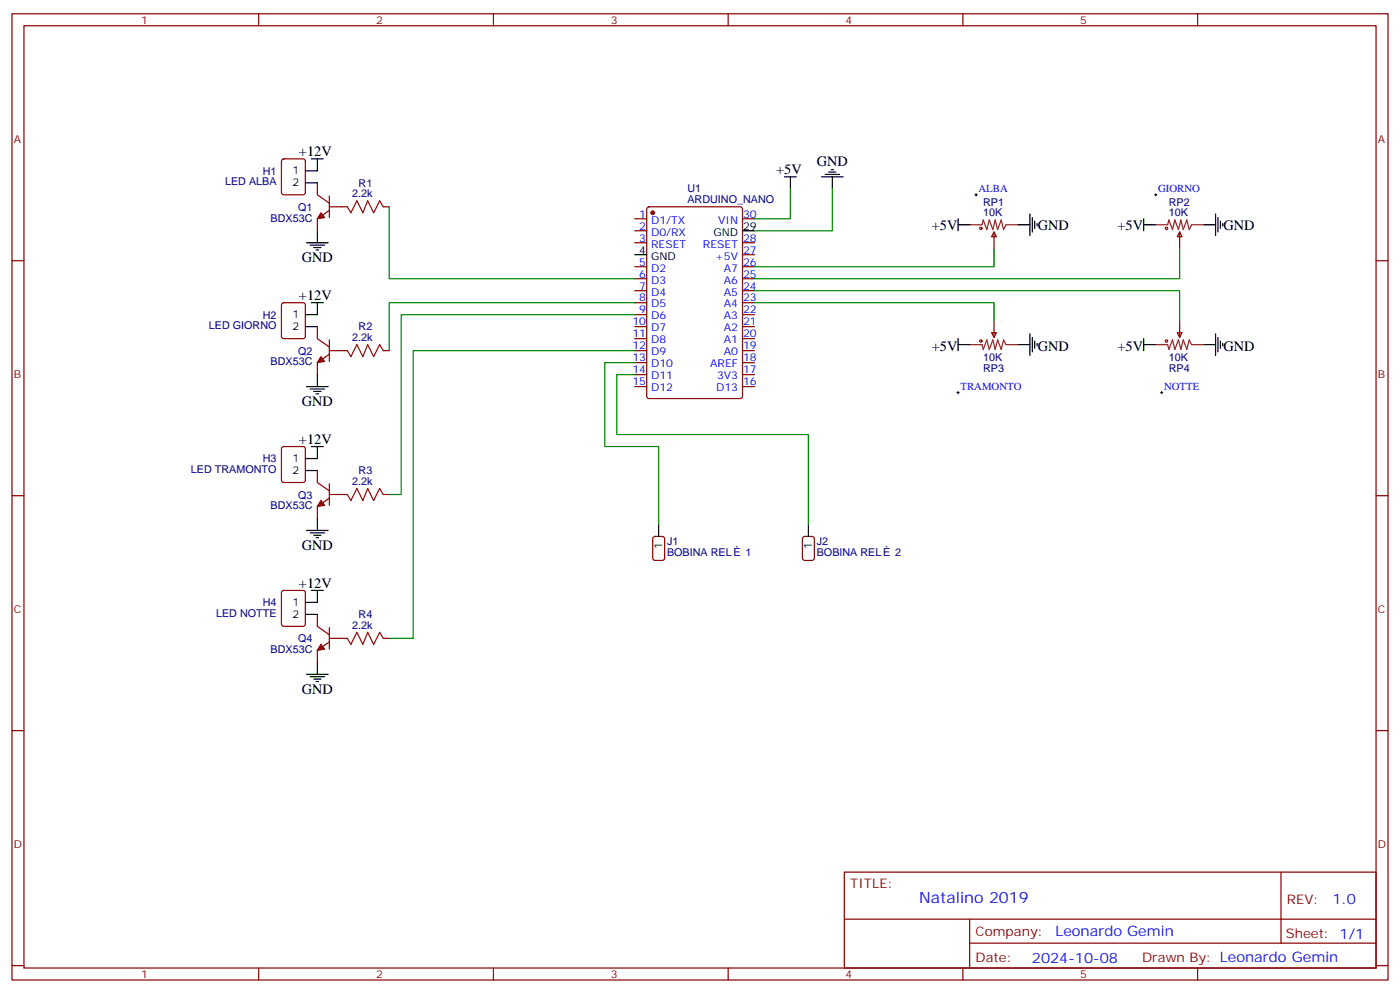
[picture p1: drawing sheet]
<svg xmlns="http://www.w3.org/2000/svg" width="412mm" height="292mm" viewBox="0 0 412 292" stroke-linecap="round" stroke-linejoin="round" font-family="sans-serif">
<g fill="none" stroke="#870000" stroke-width=".35">
<path d="M3.5 4.1h405.4v284.3h-405.4zM7.1 7.6h398.2v277.3h-398.2zM76.2 4.1v3.5M145.3 4.1v3.5M214.5 4.1v3.5M283.6 4.1v3.5M352.8 4.1v3.5M83.1 46.9l.5-.2h5.7l.6 .5 .1 9.4-.5 .7h-5.9l-.6-.4-.1-9.5zM93.5 53.8v3.5l3.5 2.5M97 57.7v6.3M3.5 76.7h3.6M97 60.9h5.3"/>
<path d="M97 61.9l-3.5 2.5v3.5M112.9 60.9h1.8M187 64.4h3.5M187 67.9h3.5M187 71.4h3.5M187 78.5h3.5M190.7 61.1l.5-.2h26.8l.7 .4v55.3l-.4 .6-27.1 .1-.6-.5-.1-55.2zM218.7 64.4h3.5M218.7 71.4h3.5M218.7 78.5h3.5M218.7 75h3.5M292.8 68.3l.7 1.4h-1.4z"/>
<path d="M292.8 68.3v4.9M347.5 68.3l.7 1.4h-1.4zM347.5 68.3v4.9M405.3 76.7h3.6M83.1 89.3l.5-.2h5.7l.6 .4 .1 9.5-.5 .6-5.9 .1-.6-.5-.1-9.4zM93.5 96.1v3.6l3.5 2.4M187 82h3.5M187 85.5h3.5M187 89.1h3.5M187 92.6h3.5M187 96.1h3.5M187 99.7h3.5"/>
<path d="M218.7 82h3.5M218.7 85.5h3.5M218.7 89.1h3.5M218.7 92.6h3.5M218.7 96.1h3.5M218.7 99.7h3.5M292.1 97.9h1.4l-.7 1.4zM292.8 94.4v4.9M346.8 97.9h1.4l-.7 1.4zM347.5 94.4v4.9M97 103.2h5.3M97 104.2l-3.5 2.5v3.5"/>
<path d="M97 100v6.4M112.9 103.2h1.8M187 103.2h3.5M187 106.7h3.5M187 110.2h3.5M187 113.8h3.5M218.7 103.2h3.5M218.7 106.7h3.5M218.7 110.2h3.5M218.7 113.8h3.5M83.1 131.6l.5-.2h5.7l.6 .4 .1 9.5-.5 .6-5.9 .1-.6-.5-.1-9.4zM93.5 138.5v3.5l3.5 2.5"/>
<path d="M3.5 145.9h3.6M97 146.6l-3.5 2.4v3.6M97 142.3v6.4M97 145.5h5.3M112.9 145.5h1.8M192.5 158.1l.5-.2h2.1l.6 .4 .1 5.9-.5 .7h-2.3l-.7-.4v-5.9zM236.6 158.1l.5-.2h2.1l.6 .4 .1 5.9-.5 .7h-2.3l-.7-.4v-5.9zM405.3 145.9h3.6M83.1 173.9l.5-.2h5.7l.6 .5 .1 9.4-.5 .7h-5.9l-.6-.4-.1-9.5zM93.5 180.8v3.5l3.5 2.5M97 188.9l-3.5 2.5v3.5M97 184.7v6.3"/>
<path d="M97 187.9h5.3M112.9 187.9h1.8M3.5 215h3.6M405.3 215h3.6M248.7 256.6h156.6v28.3h-156.6zM377.3 256.7v20.8M248.7 270.5h156.5M285.6 277.5h119.6M285.6 270.5v14.1M3.5 284.2h3.6M76.2 284.9v3.5M145.3 284.9v3.5"/>
<path d="M214.5 284.9v3.5M283.6 284.9v3.5M352.8 284.9v3.5M405.3 284.2h3.6"/>
</g>
<g fill="#870000" stroke="#870000" stroke-width=".35">
<path d="M94.5 62.6l1.1 1.4-2.1 .4z"/>
<path d="M94.5 105l1.1 1.4-2.1 .3z"/>
<path d="M94.5 147.3l1.1 1.4-2.1 .3z"/>
<path d="M94.5 189.6l1.1 1.4-2.1 .4z"/>
<circle cx="192.3" cy="62.6" r=".53"/>
</g>
<g fill="none" stroke="#000" stroke-width=".35">
<path d="M90 53.8h3.5M91.7 46.7h3.5M93.5 46.7v3.6h-3.5M231.1 52h3.5M232.8 52v3.6M242 52h6.4M243.1 51.3h4.2M244.1 50.6h2.1M244.8 49.9h.7M245.2 52v3.6M90.3 71.4h6.4M91.4 72.1h4.2"/>
<path d="M92.4 72.8h2.1M93.1 73.6h.7M93.5 67.9v3.5M187 75h3.5M218.7 67.9h3.5M282.2 66.1h3.6M282.2 64.4v3.5M299.9 66.1h3.5M303.4 63v6.3M304.1 64v4.3M304.8 65.1v2.1M305.5 65.8v.7"/>
<path d="M336.9 66.1h3.5M336.9 64.4v3.5M354.5 66.1h3.6M358.1 63v6.3M358.8 64v4.3M359.5 65.1v2.1M360.2 65.8v.7M90 96.1h3.5M91.7 89.1h3.5M93.5 89.1v3.5h-3.5M282.2 99.7v3.5M303.4 98.2v6.4"/>
<path d="M304.1 99.3v4.2M336.9 99.7v3.5M358.1 98.2v6.4M358.8 99.3v4.2M90.3 113.8h6.4M91.4 114.5h4.2M92.4 115.2h2.1M93.1 115.9h.7M93.5 110.2v3.6M282.2 101.4h3.6M299.9 101.4h3.5M304.8 100.4v2.1"/>
<path d="M305.5 101.1v.7M336.9 101.4h3.5M354.5 101.4h3.6M359.5 100.4v2.1M360.2 101.1v.7M90 138.5h3.5M91.7 131.4h3.5M93.5 131.4v3.5h-3.5M90.3 156.1h6.4M91.4 156.8h4.2M92.4 157.5h2.1M93.1 158.2h.7"/>
<path d="M93.5 152.6v3.5M194 154.3v3.6M238.1 154.3v3.6M91.7 173.7h3.5M93.5 173.7v3.6h-3.5M90 180.8h3.5M90.3 198.4h6.4M91.4 199.1h4.2M92.4 199.8h2.1M93.5 194.9v3.5M93.1 200.6h.7"/>
</g>
<g fill="none" stroke="#a10000" stroke-width=".35">
<path d="M102.3 60.9l1.1 1.7 1.7-3.5 1.8 3.5 1.4-3.5 1.8 3.5 1.7-3.5 1.1 1.8M102.3 103.2l1.1 1.8 1.7-3.6 1.8 3.6 1.4-3.6 1.8 3.6 1.7-3.6 1.1 1.8M102.3 145.5l1.1 1.8 1.7-3.5 1.8 3.5 1.4-3.5 1.8 3.5 1.7-3.5 1.1 1.7M102.3 187.9l1.1 1.7 1.7-3.5 1.8 3.5 1.4-3.5 1.8 3.5 1.7-3.5 1.1 1.8"/>
<circle cx="288.9" cy="67.2" r=".35"/>
<circle cx="343.6" cy="67.2" r=".35"/>
<circle cx="288.9" cy="100.4" r=".35"/>
<circle cx="343.6" cy="100.4" r=".35"/>
</g>
<path d="M285.8 66.1h3.5l.3-1.4 1.1 2.9 .7-2.9 1.1 2.9 .7-2.9 .7 2.9 1-2.9 .7 2.9 .7-1.5h3.6M340.4 66.1h3.6l.3-1.4 1.1 2.9 .7-2.9 1 2.9 .7-2.9 .7 2.9 1.1-2.9 .7 2.9 .7-1.5h3.5M285.8 101.4h3.5l.3 1.4 1.1-2.8 .7 2.8 1.1-2.8 .7 2.8 .7-2.8 1 2.8 .7-2.8 .7 1.4h3.6M340.4 101.4h3.6l.3 1.4 1.1-2.8 .7 2.8 1-2.8 .7 2.8 .7-2.8 1.1 2.8 .7-2.8 .7 1.4h3.5" fill="none" stroke="#8c2424" stroke-width=".35"/>
<path d="M232.8 55.6v8.8h-10.6M245.2 55.6v12.3h-23M114.7 60.9v21.1h72.3M292.8 73.2v5.3h-70.6M347.5 73.2v8.8h-125.3M187 89.1h-72.3v14.1M187 92.6h-68.8v52.9h-3.5M222.2 85.5h125.3v8.9M222.2 89.1h70.6v5.3M187 103.2h-65.3v84.7h-7M187 110.2h-5.3v17.7h56.4v26.4M187 106.7h-8.8v24.7h15.8v22.9" fill="none" stroke="#008700" stroke-width=".35"/>
<path d="M287.2 57.3h.7M287.5 57v.7M340.1 57.3h.7M340.4 57v.7M281.9 115.5h.7M282.2 115.2v.7M341.8 115.5h.7M342.2 115.2v.7" fill="none" stroke="#000" stroke-width=".29"/>
<text font-size="4.6" fill="#00f" x="270.8" y="265.7">Natalino 2019</text>
<g font-size="4.2">
<text x="88.1" y="46">+12V</text>
<text x="228.6" y="51.3">+5V</text>
<text x="240.6" y="48.9">GND</text>
<text x="274.5" y="67.5">+5V</text>
<text x="305.7" y="67.5">GND</text>
<text x="329.2" y="67.5">+5V</text>
<text x="360.4" y="67.5">GND</text>
<text x="88.9" y="77.1">GND</text>
<text x="88.1" y="88.4">+12V</text>
<text x="274.5" y="103.2">+5V</text>
<text x="305.7" y="103.2">GND</text>
<text x="329.2" y="103.2">+5V</text>
<text x="360.4" y="103.2">GND</text>
<text x="88.9" y="119.4">GND</text>
<text x="88.1" y="130.7">+12V</text>
<text x="88.9" y="161.7">GND</text>
<text x="88.1" y="173">+12V</text>
<text x="88.9" y="204.1">GND</text>
</g>
<g font-size="4.2" fill="#00f">
<text x="392.5" y="265.9">1.0</text>
<text x="310.9" y="275.5">Leonardo Gemin</text>
<text x="304" y="283.3">2024-10-08</text>
</g>
<g font-size="3.9" fill="#800">
<text x="250.5" y="261.2">TITLE:</text>
<text x="379.1" y="265.9">REV:</text>
<text x="287.4" y="275.4">Company:</text>
<text x="378.7" y="276">Sheet: 1/1</text>
<text x="287.4" y="283.1">Date:</text>
<text x="336.4" y="283.2">Drawn By: Leonardo Gemin</text>
</g>
<g font-size="3.2" fill="#800">
<text x="41.6" y="7.1">1</text>
<text x="110.8" y="7.1">2</text>
<text x="179.9" y="7.1">3</text>
<text x="249.1" y="7.1">4</text>
<text x="318.2" y="7.1">5</text>
<text x="4.1" y="42.2">A</text>
<text x="405.9" y="42.2">A</text>
<text x="4.1" y="111.3">B</text>
<text x="405.9" y="111.3">B</text>
<text x="4.1" y="180.4">C</text>
<text x="405.9" y="180.4">C</text>
<text x="4.1" y="249.6">D</text>
<text x="405.9" y="249.6">D</text>
<text x="41.6" y="287.9">1</text>
<text x="110.8" y="287.9">2</text>
<text x="179.9" y="287.9">3</text>
<text x="249.1" y="287.9">4</text>
<text x="318.2" y="287.9">5</text>
</g>
<g font-size="3.2" fill="#000080">
<text x="77.4" y="51.4">H1</text>
<text x="66.3" y="54.6">LED ALBA</text>
<text x="103.7" y="58">2.2k</text>
<text x="105.6" y="54.9">R1</text>
<text x="202.5" y="59.7">ARDUINO_NANO</text>
<text x="202.5" y="56.5">U1</text>
<text x="79.7" y="65.2">BDX53C</text>
<text x="87.8" y="62.1">Q1</text>
<text x="289.6" y="63.7">10K</text>
<text x="289.6" y="60.5">RP1</text>
<text x="344.3" y="63.7">10K</text>
<text x="344.3" y="60.5">RP2</text>
<text x="77.4" y="93.7">H2</text>
<text x="61.5" y="96.9">LED GIORNO</text>
<text x="103.7" y="100.4">2.2k</text>
<text x="105.6" y="97.2">R2</text>
<text x="79.7" y="107.5">BDX53C</text>
<text x="87.8" y="104.4">Q2</text>
<text x="289.6" y="106.4">10K</text>
<text x="344.3" y="106.4">10K</text>
<text x="289.6" y="109.5">RP3</text>
<text x="344.3" y="109.5">RP4</text>
<text x="77.4" y="136.1">H3</text>
<text x="56.3" y="139.2">LED TRAMONTO</text>
<text x="103.7" y="142.7">2.2k</text>
<text x="105.6" y="139.6">R3</text>
<text x="79.7" y="149.9">BDX53C</text>
<text x="87.8" y="146.7">Q3</text>
<text x="196.5" y="160.4">J1</text>
<text x="240.6" y="160.4">J2</text>
<text x="196.5" y="163.6">BOBINA REL</text>
<text x="219.6" y="163.6">1</text>
<text x="240.6" y="163.6">BOBINA REL</text>
<text x="263.7" y="163.6">2</text>
<text x="77.4" y="178.4">H4</text>
<text x="63.7" y="181.6">LED NOTTE</text>
<text x="103.7" y="185">2.2k</text>
<text x="105.6" y="181.9">R4</text>
<text x="87.8" y="189.1">Q4</text>
<text x="79.7" y="192.2">BDX53C</text>
</g>
<g font-size="3.2">
<text x="86.2" y="51.3">1</text>
<text x="86.2" y="54.9">2</text>
<text x="210.1" y="69.3">GND</text>
<text x="218.9" y="67.6">29</text>
<text x="188.3" y="74.6">4</text>
<text x="191.8" y="76.4">GND</text>
<text x="86.2" y="93.7">1</text>
<text x="86.2" y="97.2">2</text>
<text x="86.2" y="136">1</text>
<text x="86.2" y="139.5">2</text>
<text x="195.1" y="161.6" transform="rotate(-90 195.1 161.6)">1</text>
<text x="239.2" y="161.6" transform="rotate(-90 239.2 161.6)">1</text>
<text x="86.2" y="178.3">1</text>
<text x="86.2" y="181.9">2</text>
</g>
<g font-size="3.2" fill="#00f">
<text x="288.2" y="56.4">ALBA</text>
<text x="341.1" y="56.4">GIORNO</text>
<text x="188.3" y="64">1</text>
<text x="191.8" y="65.8">D1/TX</text>
<text x="211.5" y="65.8">VIN</text>
<text x="218.9" y="64">30</text>
<text x="188.3" y="67.6">2</text>
<text x="188.3" y="71.1">3</text>
<text x="191.8" y="69.3">D0/RX</text>
<text x="218.9" y="71.1">28</text>
<text x="191.8" y="72.8">RESET</text>
<text x="207.1" y="72.8">RESET</text>
<text x="210.6" y="76.4">+5V</text>
<text x="218.9" y="74.6">27</text>
<text x="188.3" y="78.1">5</text>
<text x="188.3" y="81.7">6</text>
<text x="191.8" y="79.9">D2</text>
<text x="191.8" y="83.4">D3</text>
<text x="213.2" y="83.4">A6</text>
<text x="213.2" y="79.9">A7</text>
<text x="218.9" y="81.7">25</text>
<text x="218.9" y="78.1">26</text>
<text x="188.3" y="85.2">7</text>
<text x="188.3" y="88.7">8</text>
<text x="191.8" y="87">D4</text>
<text x="213.2" y="87">A5</text>
<text x="218.9" y="88.7">23</text>
<text x="218.9" y="85.2">24</text>
<text x="186.3" y="95.8">10</text>
<text x="188.3" y="92.3">9</text>
<text x="191.8" y="90.5">D5</text>
<text x="191.8" y="94">D6</text>
<text x="213.2" y="94">A3</text>
<text x="213.2" y="90.5">A4</text>
<text x="218.9" y="95.8">21</text>
<text x="218.9" y="92.3">22</text>
<text x="186.3" y="99.3">11</text>
<text x="191.8" y="97.5">D7</text>
<text x="191.8" y="101.1">D8</text>
<text x="213.2" y="101.1">A1</text>
<text x="213.2" y="97.5">A2</text>
<text x="218.9" y="99.3">20</text>
<text x="186.3" y="102.8">12</text>
<text x="186.3" y="106.4">13</text>
<text x="191.8" y="104.6">D9</text>
<text x="213.2" y="104.6">A0</text>
<text x="218.9" y="106.4">18</text>
<text x="218.9" y="102.8">19</text>
<text x="186.3" y="109.9">14</text>
<text x="186.3" y="113.4">15</text>
<text x="191.8" y="108.1">D10</text>
<text x="191.8" y="111.7">D11</text>
<text x="209.2" y="108.1">AREF</text>
<text x="211.2" y="111.7">3V3</text>
<text x="218.9" y="113.4">16</text>
<text x="218.9" y="109.9">17</text>
<text x="191.8" y="115.2">D12</text>
<text x="210.9" y="115.2">D13</text>
<text x="282.9" y="114.7">TRAMONTO</text>
<text x="342.9" y="114.7">NOTTE</text>
</g>
</svg>
